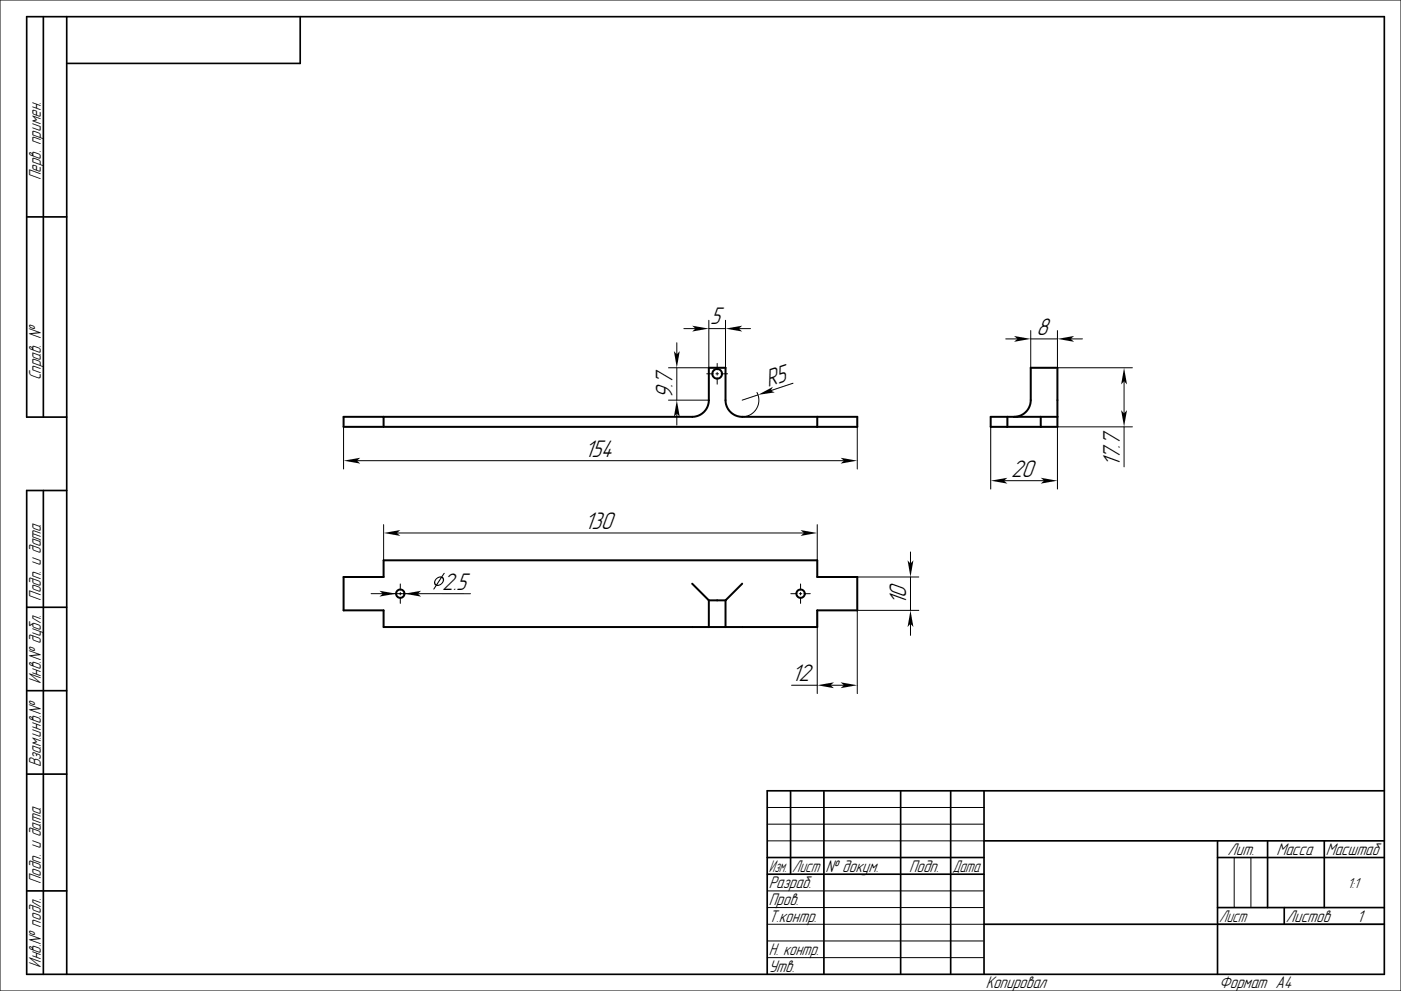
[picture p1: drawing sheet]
<svg xmlns="http://www.w3.org/2000/svg" width="420mm" height="297mm" viewBox="0 0 420 297" stroke-linecap="round" stroke-linejoin="round" font-family="sans-serif">
<g fill="none" stroke="#000" stroke-width=".3">
<path d="M0 0h420v297h-420zM205 98.5h3.5M212.5 96v14.2h-12.1M212.5 98.5h5M217.5 96v14.2M221.5 98.5h3.5M309 99.1v11.1M317 99.1v11.1h22.5M200.4 119.9h12.1M202.9 102.7v3.5M202.9 110.2v9.7M211.9 112h1.9"/>
<path d="M214.6 112h.8M215 108.9v2M215 111.6v.8M215 113.2v1.9M216.2 112h1.9M226.9 117.6a5 5 0 0 1-4.4 7.3M227.2 118.3l-4.7 1.6M237.7 114.9l-6.7 2.2M301.5 101.6h3.5M309 101.6h8M321 101.6h3.5M337 114.2v9.7"/>
<path d="M103 127.9v12.7M107 138.1h146M202.9 123.9v3.5M257 127.9v12.7M297 127.9v18.7M337 127.9v12M339.5 127.9h-22.5v18.7M115 157.2v10.7M119 159.7h122M245 157.2v10.7M301 144.1h12M111.3 177.9h3.5"/>
<path d="M117.1 177.9h5.8M120 175v1.8M120 177.6v.7M120 179v1.8M125.2 177.9h15.8M237.1 177.9h1.8M239.6 177.9h.8M240 175v1.8M240 177.6v.7M240 179v1.8M241.1 177.9h1.8M257 172.9h18.5"/>
<path d="M273 165.4v3.5M273 172.9v10M245 182.9v25M273 186.9v3.5M275.5 182.9h-18.5v25M237.3 205.4h7.7M249 205.4h4M230 252h65M230 242h65M230 247h65M370 257v15M375 257v15"/>
<path d="M230 277h65M230 267h65M230 272h65M365 277h50M230 282h65M230 287h65"/>
</g>
<g fill="none" stroke="#000" stroke-width=".5">
<path d="M13 5v120M20 5v287M90 5v14h-70M8 65h12M20 125h-12v-120h407v287h-407v-145h12M13 147v145M8 182h12M8 207h12M8 232h12M237 237v25M247 237v55M270 237v55"/>
<path d="M285 237v55M295 237v55M415 237h-185v55M230 257h65M295 252h120M365 257h50M365 252v40M380 252v20M397 252v20M8 267h12M230 262h65M295 277h120"/>
<path d="M365 272h50M385 272v5"/>
</g>
<g fill="none" stroke="#000" stroke-width=".6">
<path d="M103 124.9h104.5a5 5 0 0 0 5-5v-9.7h5v9.7a5 5 0 0 0 5 5h34.5v3h-154zM115 124.9v3M245 124.9v3M302 124.9v3M304 124.9a5 5 0 0 0 5-5v-9.7h8v17.7h-20v-3h20M312 124.9v3M103 172.9h12v-5h130v5h12v10h-12v5h-130v-5h-12zM207.5 174.9l5 5M212.5 179.9v8M212.5 179.9h5M217.5 179.9v8M222.5 174.9l-5 5"/>
<circle cx="215" cy="112" r="1.45"/>
<circle cx="120" cy="177.9" r="1.25"/>
<circle cx="240" cy="177.9" r="1.25"/>
</g>
<g fill="#000">
<path d="M207.5 97.6l5 .9-5 .9 1-.9z" fill-rule="evenodd"/>
<path d="M217.5 98.5l5-.9-1 .9 1 .9z" fill-rule="evenodd"/>
<path d="M202 105.2l.9 1 .9-1-.9 5z" fill-rule="evenodd"/>
<path d="M227.2 118.3l4.5-2.4-.7 1.2 1.3 .5z" fill-rule="evenodd"/>
<path d="M304 100.7l5 .9-5 .8 1-.8z" fill-rule="evenodd"/>
<path d="M317 101.6l5-.9-1 .9 1 .8z" fill-rule="evenodd"/>
<path d="M337 110.2l.9 5-.9-1-.9 1z" fill-rule="evenodd"/>
<path d="M103 138.1l5-.9-1 .9 1 .8z" fill-rule="evenodd"/>
<path d="M202.9 119.9l.9 5-.9-1-.9 1z" fill-rule="evenodd"/>
<path d="M252 137.2l5 .9-5 .8 1-.8z" fill-rule="evenodd"/>
<path d="M336.1 122.9l.9 1 .9-1-.9 5z" fill-rule="evenodd"/>
<path d="M115 159.7l5-.8-1 .8 1 .9z" fill-rule="evenodd"/>
<path d="M297 144.1l5-.9-1 .9 1 .8z" fill-rule="evenodd"/>
<path d="M312 143.2l5 .9-5 .8 1-.8z" fill-rule="evenodd"/>
<path d="M113.8 177l4.9 .9-5 .9 1.1-.9z" fill-rule="evenodd"/>
<path d="M121.2 177.9l5.1-.8-1.1 .8 1 .9z" fill-rule="evenodd"/>
<path d="M130.7 173.4l.8-.5 .8-.1 .7-1 .3-.1-.7 1.2 .5 .7-.3 1.1-.9 .7-1 .2-.9 1.1 .6-1.2-.4-.4-.1-.6zM132.4 173.2l-1.3 2 .8-.1 .7-.6 .2-.7zM130.9 173.6l-.4 .9 .3 .6 1.3-2-.6 .1z" fill-rule="evenodd"/>
<path d="M240 158.9l5 .8-5 .9 1-.9z" fill-rule="evenodd"/>
<path d="M272.1 167.9l.9 1 .8-1-.8 5z" fill-rule="evenodd"/>
<path d="M273 182.9l.8 5-.8-1-.9 1z" fill-rule="evenodd"/>
<path d="M245 205.4l5-.9-1 .9 1 .8z" fill-rule="evenodd"/>
<path d="M252 204.5l5 .9-5 .8 1-.8z" fill-rule="evenodd"/>
</g>
<g font-size="6.7">
<text x="212.9" y="97.2">5</text>
<text x="310.7" y="100.3">8</text>
<text x="201.7" y="119.5" transform="rotate(-90 201.7 119.5)">9.7</text>
<text x="230.3" y="116" transform="rotate(-18 230.3 116)">R5</text>
<text x="175.2" y="136.8">154</text>
<text x="303.1" y="142.8">20</text>
<text x="335.7" y="139.9" transform="rotate(-90 335.7 139.9)">17.7</text>
<text x="175.2" y="158.5">130</text>
<text x="132.6" y="176.7">2.5</text>
<text x="271.7" y="181.3" transform="rotate(-90 271.7 181.3)">10</text>
<text x="237.3" y="204.1">12</text>
</g>
<g font-size="4.7">
<text x="12.2" y="54" transform="rotate(-90 12.2 54)">Перв. примен.</text>
<text x="12.2" y="114" transform="rotate(-90 12.2 114)">Справ. №</text>
<text x="12.2" y="180" transform="rotate(-90 12.2 180)">Подп. и дата</text>
<text x="12.2" y="205" transform="rotate(-90 12.2 205)">Инв.№ дубл.</text>
<text x="12.2" y="230" transform="rotate(-90 12.2 230)">Взам.инв.№</text>
<text x="368" y="256.2">Лит.</text>
<text x="382.7" y="256.2">Масса</text>
<text x="397.5" y="256.2">Масштаб</text>
<text x="230.5" y="261.3">Изм.</text>
<text x="237.5" y="261.3">Лист</text>
<text x="247.5" y="261.3">№ докум.</text>
<text x="272.5" y="261.3">Подп.</text>
<text x="285.5" y="261.3">Дата</text>
<text x="12.2" y="265" transform="rotate(-90 12.2 265)">Подп. и дата</text>
<text x="230.5" y="266.3">Разраб.</text>
<text x="230.5" y="271.3">Пров.</text>
<text x="230.5" y="276.3">Т.контр.</text>
<text x="365.5" y="276.2">Лист</text>
<text x="385.5" y="276.2">Листов</text>
<text x="406.8" y="276.3">1</text>
<text x="230.5" y="286.3">Н. контр.</text>
<text x="12.2" y="290" transform="rotate(-90 12.2 290)">Инв.№ подл.</text>
<text x="230.5" y="291.3">Утв.</text>
<text x="295.5" y="296.3">Копировал</text>
<text x="365.5" y="296.3">Формат A4</text>
</g>
<text font-size="4" x="404" y="266">1:1</text>
</svg>
